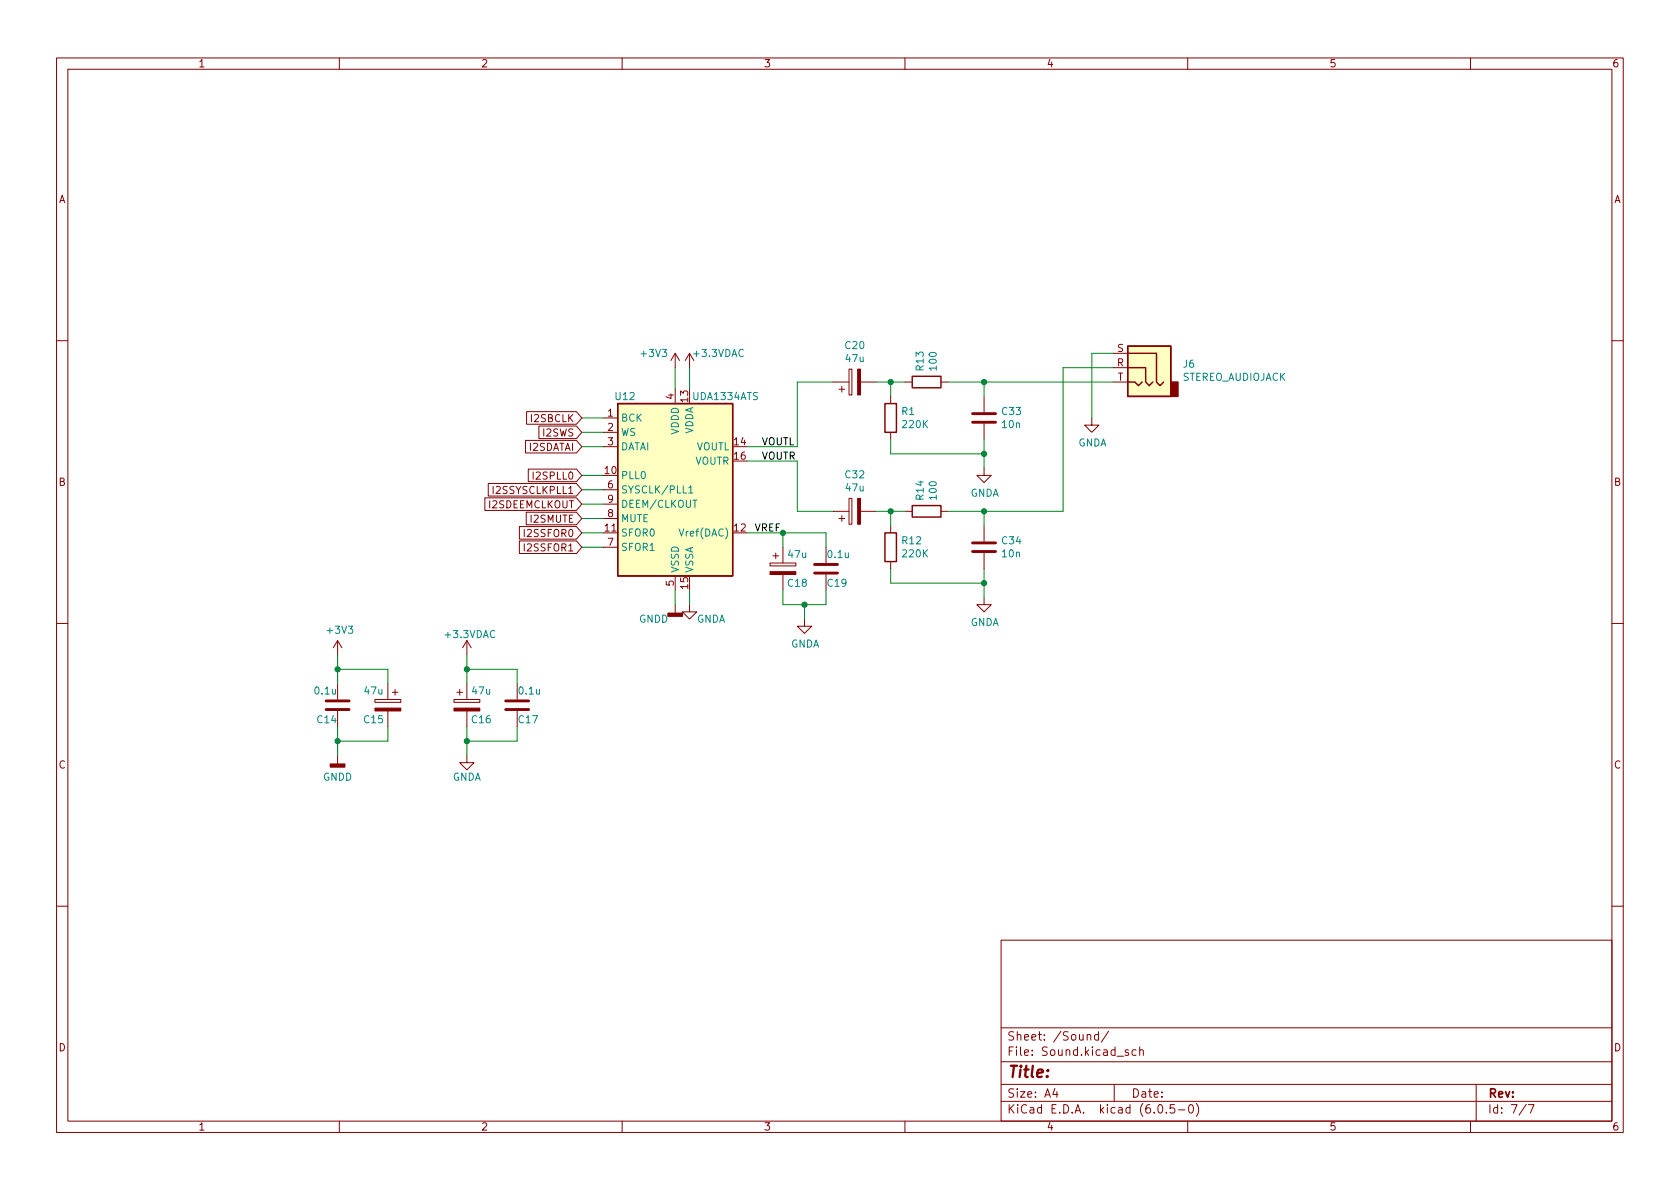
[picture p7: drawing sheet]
<svg xmlns="http://www.w3.org/2000/svg" width="297mm" height="210mm" viewBox="0 0 297 210" stroke-linecap="round" stroke-linejoin="round" font-family="sans-serif">
<g fill="none" stroke="#840000" stroke-width=".18">
<path d="M10 10.2h277v190.1h-277zM12 12.2h273v186.1h-273zM60 10.2v2M110 10.2v2M160 10.2v2M210 10.2v2M260 10.2v2M10 60.2h2M92.9 77.9h9l1 1.1-1 1.1h-9zM93.1 72.8h8.8l1 1.1-1 1.1h-8.8zM95.3 75.3h6.6l1 1.1-1 1.2h-6.6zM106.7 73.9h2.5"/>
<path d="M106.7 76.4h2.5M106.7 79h2.5M119.4 62.5v2.5M119.4 68.8v2.6M119.4 62.5l-.8 1.2M119.4 62.5l.7 1.2M121.9 62.5l-.7 1.2M121.9 62.5v2.5M121.9 62.5l.8 1.2M147.3 67.6h2.8M148.3 68.8h1.1M148.8 68.3v1"/>
<path d="M150.1 65.3h.5v4.5h-.5zM152.1 67.6h2.8M157.5 70.1v1.3M157.5 76.4v1.3M160 67.6h1.3M166.4 67.6h1.2M174 70.1v2.8M174 74.9v2.8M193 73.9v1.3h1.3l-1.3 1.2-1.2-1.2h1.2M196.8 65h2.6M196.8 62.5h2.6M196.8 67.6h2.6"/>
<path d="M285 60.2h2M85.7 88h16.2l1 1.1-1 1.2h-16.2zM86.3 85.5h15.6l1 1.1-1 1.1h-15.6zM91.8 95.7h10.1l1 1.1-1 1.1h-10.1zM91.8 93.1h10.1l1 1.1-1 1.1h-10.1zM93 90.6h8.9l1 1.1-1 1.1h-8.9zM93.4 83h8.5l1 1.1-1 1.1h-8.5zM106.7 91.7h2.5M106.7 94.2h2.5M106.7 86.6h2.5M106.7 96.8h2.5M106.7 89.1h2.5"/>
<path d="M136.1 99.6h4.6v.5h-4.6zM136.7 98.3h1M137.2 97.8v1M138.4 96.8v2.8M146 96.8v2.8M147.3 90.4h2.8M148.3 91.7h1.1M148.8 91.2v1M150.1 88.1h.5v4.6h-.5zM152.1 90.4h2.8M157.5 93v1.2M157.5 99.3v1.3"/>
<path d="M160 90.4h1.3M166.4 90.4h1.2M174 82.8v1.3h1.3l-1.3 1.2-1.3-1.2h1.3M174 93v2.8M174 97.8v2.8M10 110.2h2M59.7 113.3v2.5M59.7 113.3l-.8 1.2M59.7 113.3l.8 1.2M82.5 113.3l-.7 1.2M82.5 113.3v2.5M82.5 113.3l.8 1.2"/>
<path d="M119.4 101.8v2.6M119.4 106.9v1.6M121.9 106.9v1.3h1.3l-1.3 1.3-1.3-1.3h1.3M138.4 101.6v2.8M142.2 109.5v1.2h1.3l-1.3 1.3-1.2-1.3h1.2M146 101.6v2.8M174 105.7v1.2h1.3l-1.3 1.3-1.3-1.3h1.3M285 110.2h2M59.7 120.9v2.8M59.7 125.7v2.8M59.7 133.6v1.5M66.3 123.7h4.6v.5h-4.6z"/>
<path d="M68.6 120.9v2.8M68.6 125.7v2.8M69.3 122.4h1.1M69.8 121.9v1M80.3 123.7h4.5v.5h-4.5zM80.8 122.4h1M81.3 121.9v1M82.5 133.6v1.3h1.3l-1.3 1.2-1.2-1.2h1.2M82.5 120.9v2.8M82.5 125.7v2.8M91.4 120.9v2.8M91.4 125.7v2.8"/>
<path d="M10 160.2h2M177 166.3h108v32h-108zM285 160.2h2M60 198.3v2M110 198.3v2M160 198.3v2M177 194.8h108M177 191.8h108M177 187.8h108M177 181.8h108M186.5 192.5l-.4 1h1M186.9 193v1"/>
<path d="M192.2 183.1l.2-.2 .4 .1 .1 .9M194.2 183l-.4-.1-.3 .3v.4l.1 .3h.6M194.2 182.4v1.5M196 182.4l-1.3 1.9M197 191.8v3M199.5 185.7l-.4-.1-.2 .2 .1 .3 .5 .1v.4h-.6M200.9 185.7l-.5-.1-.3 .3v.4l.2 .3h.6M201.5 185.8l.2-.2 .4 .1v.9M201.5 185.1v1.5M204.9 195.4l.2-.1a.81 .81 0 0 1 .6 .7 .81 .81 0 0 1-.3 .8h-.2a.81 .81 0 0 1-.6-.6 .81 .81 0 0 1 .3-.8zM206.2 196.7v.1M207.6 195.3h-.7v.7l.2-.1 .5 .1 .1 .2-.1 .5-.2 .1-.5-.1"/>
<path d="M208.4 196.3h1.1M210 198.3v2M210.4 195.4l.1-.1a.81 .81 0 0 1 .6 .7 .81 .81 0 0 1-.3 .8h-.2a.81 .81 0 0 1-.5-.6 .81 .81 0 0 1 .3-.8zM211.5 195.1a1.72 1.72 0 0 1 0 2.3M260 198.3v2M261 191.8v6.5M269.9 195.3l-1.3 1.9M270.2 195.3h1l-.6 1.5"/>
</g>
<g fill="#ffffc2" stroke="#ffffc2" stroke-width=".18">
<path d="M199.4 61.2h7.6v8.9h-7.6z"/>
<path d="M109.2 71.4h20.3v30.4h-20.3z"/>
</g>
<path d="M109.2 71.4h20.3v30.4h-20.3zM156.5 71.4h2v5h-2zM161.3 66.5h5.1v2.1h-5.1zM199.4 61.2h7.6v8.9h-7.6zM199.4 67.6h1.3l.6 .6 .6-.6M199.4 65h3.2v2.6l.6 .6 .6-.6M199.4 62.5h5.1v5.1l.6 .6 .6-.6M156.5 94.2h2v5.1h-2zM161.3 89.4h5.1v2h-5.1z" fill="none" stroke="#840000" stroke-width=".25"/>
<g fill="#840000" stroke="#840000" stroke-width=".25">
<path d="M207 67.6h1.3v2.5h-1.3z"/>
<path d="M118.1 108.5h2.5v.5h-2.5z"/>
<path d="M58.4 135.1h2.6v.5h-2.6z"/>
</g>
<g fill="#840000" stroke="#840000" stroke-width=".18">
<path d="M151.6 65.3h.5v4.5h-.5z"/>
<path d="M151.6 88.1h.5v4.6h-.5z"/>
<path d="M66.3 125.2h4.6v.5h-4.6z"/>
<path d="M80.3 125.2h4.5v.5h-4.5z"/>
<path d="M136.1 101.1h4.6v.5h-4.6z"/>
</g>
<path d="M172 74.7h4M172 73.1h4M144 99.8h4.1M172 97.5h4M172 96h4M144 101.3h4.1M57.7 125.5h4M57.7 123.9h4M89.4 125.5h4.1M89.4 123.9h4.1" fill="none" stroke="#840000" stroke-width=".51"/>
<path d="M121.8 86.3l.3-.4v1.3M121.8 87.2h.7M122.5 88.5h.7" fill="none" stroke="#008484" stroke-width=".18"/>
<g fill="none" stroke="#008400" stroke-width=".18">
<path d="M102.9 73.9h3.8M102.9 79h3.8M102.9 76.4h3.8M119.4 65v3.8M121.9 65v3.8M147.3 67.6h-6.3v11.4h-8.9M154.9 67.6h5.1M157.5 67.6v2.5M157.5 77.7v2.6h16.5M167.6 67.6h29.2M174 67.6v2.5M174 77.7v5.1"/>
<path d="M196.8 65h-8.8v25.4h-20.4M196.8 62.5h-3.8v11.4M102.9 84.1h3.8M102.9 86.6h3.8M102.9 89.1h3.8M102.9 94.2h3.8M102.9 91.7h3.8M102.9 96.8h3.8M132.1 94.2h13.9v2.6M132.1 81.5h8.9v8.9h6.3M138.4 94.2v2.6M154.9 90.4h5.1"/>
<path d="M157.5 90.4v2.6M174 90.4v2.6M59.7 118.4h8.9v2.5M59.7 115.8v5.1M82.5 118.4h8.9v2.5M82.5 115.8v5.1M119.4 104.4v2.5M121.9 104.4v2.5M138.4 104.4v2.5h7.6v-2.5M142.2 106.9v2.6M157.5 100.6v2.5h16.5M174 100.6v5.1"/>
<path d="M59.7 128.5v5.1M68.6 128.5v2.6h-8.9M82.5 128.5v5.1M91.4 128.5v2.6h-8.9"/>
</g>
<g fill="#008400" stroke="#008400" stroke-width=".18">
<circle cx="59.7" cy="118.4" r=".46"/>
<circle cx="82.5" cy="118.4" r=".46"/>
<circle cx="59.7" cy="131.1" r=".46"/>
<circle cx="82.5" cy="131.1" r=".46"/>
<circle cx="174" cy="103.1" r=".46"/>
<circle cx="174" cy="90.4" r=".46"/>
<circle cx="174" cy="67.6" r=".46"/>
<circle cx="142.2" cy="106.9" r=".46"/>
<circle cx="174" cy="80.3" r=".46"/>
<circle cx="138.4" cy="94.2" r=".46"/>
<circle cx="157.5" cy="90.4" r=".46"/>
<circle cx="157.5" cy="67.6" r=".46"/>
</g>
<text font-size="2.8" fill="#840000" x="178" y="190.6">Title:</text>
<g font-size="2.1" fill="#840000">
<text x="178" y="184">Sheet: /Sound/</text>
<text x="178" y="186.7">File: Sound.kicad_sch</text>
<text x="178" y="196.9">KiCad E.D.A. kicad (6.0.5-0)</text>
<text x="178" y="194.1">Size: A4</text>
<text x="200" y="194.1">Date:</text>
<text x="263" y="194.1">Rev:</text>
<text x="263" y="196.9">Id: 7/7</text>
</g>
<g font-size="1.8" fill="#840000">
<text x="35" y="11.9">1</text>
<text x="85" y="11.9">2</text>
<text x="135" y="11.9">3</text>
<text x="185" y="11.9">4</text>
<text x="235" y="11.9">5</text>
<text x="285" y="11.9">6</text>
<text x="10.3" y="35.9">A</text>
<text x="285.3" y="35.9">A</text>
<text x="197.5" y="64.8">R</text>
<text x="197.5" y="62.2">S</text>
<text x="119.1" y="70.6" transform="rotate(-90 119.1 70.6)">4</text>
<text x="121.7" y="71.1" transform="rotate(-90 121.7 71.1)">13</text>
<text x="197.6" y="67.3">T</text>
<text x="94" y="74.6">I2SBCLK</text>
<text x="96.1" y="77.2">I2SWS</text>
<text x="107.5" y="73.7">1</text>
<text x="107.5" y="76.2">2</text>
<text x="93.5" y="79.7">I2SDATAI</text>
<text x="107" y="83.8">10</text>
<text x="107.5" y="78.7">3</text>
<text x="129.8" y="78.7">14</text>
<text x="129.8" y="81.3">16</text>
<text x="10.3" y="85.9">B</text>
<text x="86.5" y="89.9">I2SDEEMCLKOUT</text>
<text x="87.4" y="87.3">I2SSYSCLKPLL1</text>
<text x="94.6" y="84.8">I2SPLL0</text>
<text x="107.5" y="86.4">6</text>
<text x="107.5" y="88.9">9</text>
<text x="285.3" y="85.9">B</text>
<text x="93" y="95">I2SSFOR0</text>
<text x="93.9" y="92.4">I2SMUTE</text>
<text x="107" y="94">11</text>
<text x="107.5" y="91.4">8</text>
<text x="129.8" y="94">12</text>
<text x="93" y="97.5">I2SSFOR1</text>
<text x="107.5" y="96.5">7</text>
<text x="119.1" y="103.6" transform="rotate(-90 119.1 103.6)">5</text>
<text x="121.7" y="104.1" transform="rotate(-90 121.7 104.1)">15</text>
<text x="10.3" y="135.9">C</text>
<text x="285.3" y="135.9">C</text>
<text x="10.3" y="185.9">D</text>
<text x="285.3" y="185.9">D</text>
<text x="35" y="199.9">1</text>
<text x="85" y="199.9">2</text>
<text x="135" y="199.9">3</text>
<text x="185" y="199.9">4</text>
<text x="235" y="199.9">5</text>
<text x="285" y="199.9">6</text>
</g>
<g font-size="1.8" fill="#008484">
<text x="113.5" y="63.1">+3V3</text>
<text x="122.7" y="63.1">+3.3VDAC</text>
<text x="149.5" y="61.7">C20</text>
<text x="149.6" y="64">47u</text>
<text x="163.3" y="65.5" transform="rotate(-90 163.3 65.5)">R13</text>
<text x="165.6" y="65.4" transform="rotate(-90 165.6 65.4)">100</text>
<text x="209.2" y="65">J6</text>
<text x="108.9" y="70.7">U12</text>
<text x="122.6" y="70.7">UDA1334ATS</text>
<text x="208.9" y="67.3">STEREO_AUDIOJACK</text>
<text x="109.7" y="74.5">BCK</text>
<text x="109.7" y="77.1">WS</text>
<text x="120" y="76.9" transform="rotate(-90 120 76.9)">VDDD</text>
<text x="122.6" y="76.9" transform="rotate(-90 122.6 76.9)">VDDA</text>
<text x="159.4" y="73.4">R1</text>
<text x="159.7" y="75.7">220K</text>
<text x="177.2" y="73.4">C33</text>
<text x="177.3" y="75.7">10n</text>
<text x="109.7" y="79.6">DATAI</text>
<text x="122.8" y="82.2">VOUTR</text>
<text x="123" y="79.6">VOUTL</text>
<text x="190.6" y="78.9">GNDA</text>
<text x="109.7" y="84.7">PLL0</text>
<text x="109.7" y="87.2">SYSCLK/PLL1</text>
<text x="109.7" y="89.8">DEEM/CLKOUT</text>
<text x="149.5" y="84.6">C32</text>
<text x="149.6" y="86.9">47u</text>
<text x="163.3" y="88.3" transform="rotate(-90 163.3 88.3)">R14</text>
<text x="165.6" y="88.2" transform="rotate(-90 165.6 88.2)">100</text>
<text x="171.5" y="87.8">GNDA</text>
<text x="109.7" y="94.9">SFOR0</text>
<text x="109.7" y="92.3">MUTE</text>
<text x="120.6" y="94.9">Vref(DAC)</text>
<text x="109.7" y="97.4">SFOR1</text>
<text x="120" y="101.3" transform="rotate(-90 120 101.3)">VSSD</text>
<text x="122.6" y="101.3" transform="rotate(-90 122.6 101.3)">VSSA</text>
<text x="139.4" y="98.7">47u</text>
<text x="146.4" y="98.7">0.1u</text>
<text x="159.6" y="96.2">R12</text>
<text x="159.7" y="98.5">220K</text>
<text x="177.2" y="96.2">C34</text>
<text x="177.3" y="98.5">10n</text>
<text x="139.3" y="103.8">C18</text>
<text x="146.4" y="103.8">C19</text>
<text x="58" y="112.1">+3V3</text>
<text x="78.8" y="112.8">+3.3VDAC</text>
<text x="113" y="110.1">GNDD</text>
<text x="123.1" y="110.1">GNDA</text>
<text x="171.5" y="110.7">GNDA</text>
<text x="139.8" y="114.5">GNDA</text>
<text x="55.8" y="122.8">0.1u</text>
<text x="64.5" y="122.8">47u</text>
<text x="83.6" y="122.8">47u</text>
<text x="91.8" y="122.8">0.1u</text>
<text x="56.1" y="127.9">C14</text>
<text x="64.4" y="127.9">C15</text>
<text x="83.5" y="127.9">C16</text>
<text x="91.7" y="127.9">C17</text>
<text x="57.1" y="138">GNDD</text>
<text x="79.9" y="138">GNDA</text>
</g>
<g font-size="1.8">
<text x="134.6" y="81.3">VOUTR</text>
<text x="134.6" y="78.7">VOUTL</text>
<text x="133.3" y="94">VREF</text>
</g>
</svg>
